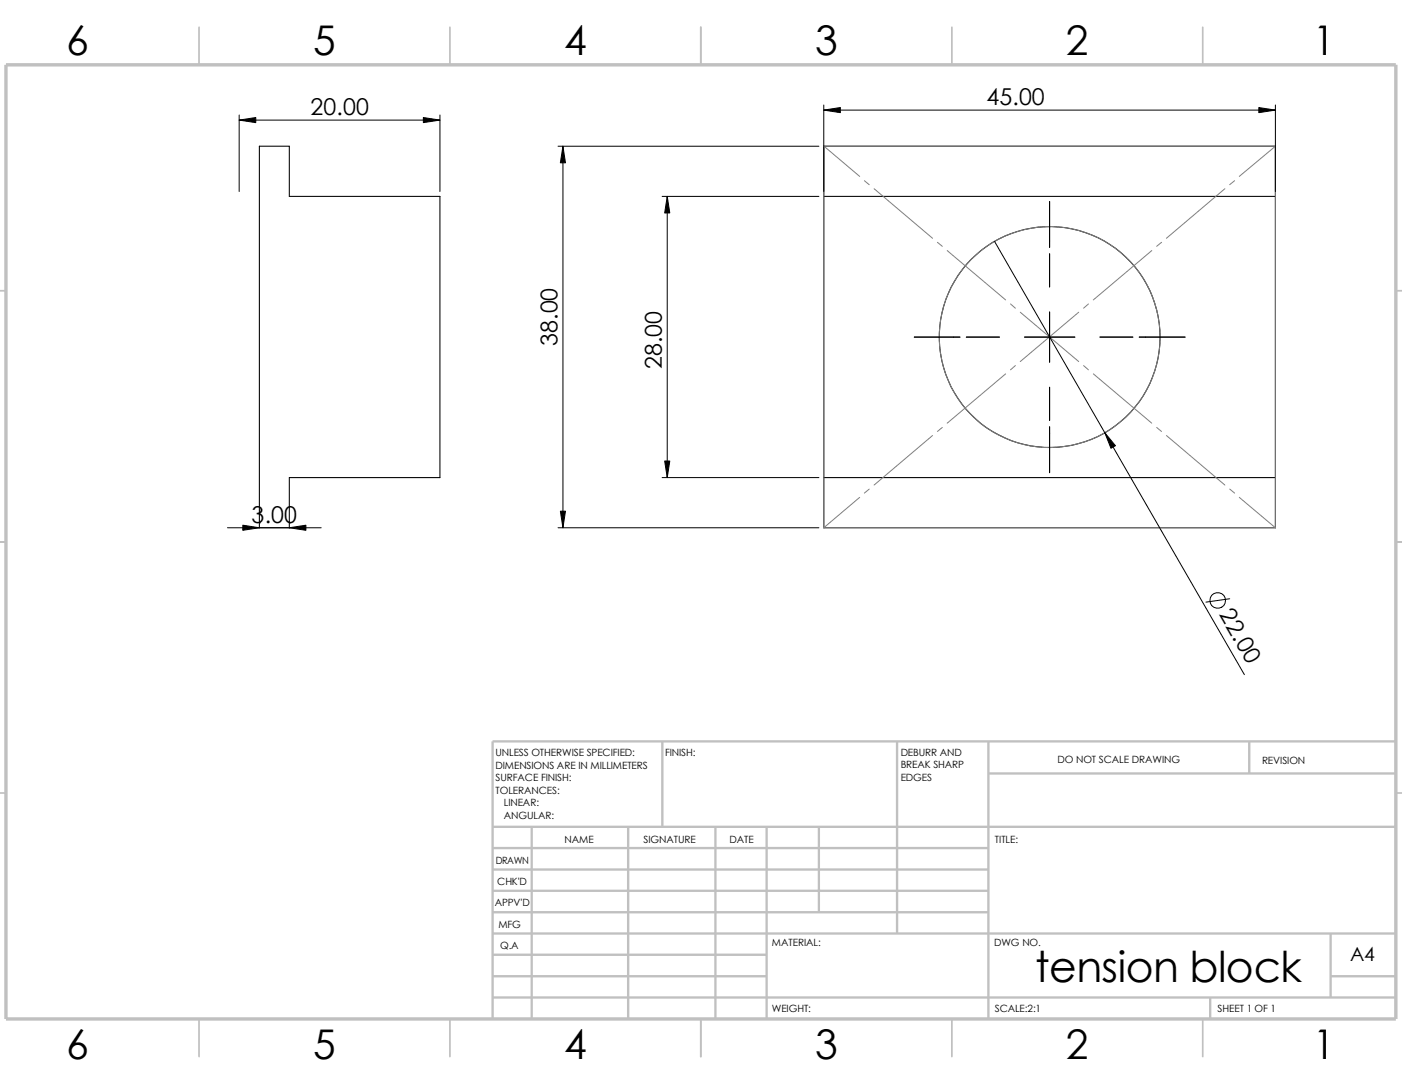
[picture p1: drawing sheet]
<svg xmlns="http://www.w3.org/2000/svg" width="279mm" height="216mm" viewBox="0 0 279 216" stroke-linecap="round" stroke-linejoin="round" font-family="sans-serif">
<g fill="none" stroke="#c0c0c0" stroke-width=".34">
<path d="M39.7 5.4v7.5M89.7 5.4v7.5M139.7 5.4v7.5M189.7 5.4v7.5M239.7 5.4v7.5M-.1 57.9h1.3M278.2 57.9h1.2M-.1 107.9h1.3M278.2 107.9h1.2M-.1 157.9h1.3M278.2 157.9h1.2M39.7 202.9v7.5"/>
<path d="M89.7 202.9v7.5M139.7 202.9v7.5M189.7 202.9v7.5M239.7 202.9v7.5"/>
</g>
<g fill="none" stroke="#c0c0c0" stroke-width=".47">
<path d="M132 147.7v17M178.8 147.7v38.2M197 147.7v55.2M197 154.1h81.2M249 147.7v6.4M278.2 147.7h-180v55.2M98.2 164.7h180M98.2 168.9h98.8M98.2 173.2h98.8M98.2 177.4h98.8M106 164.7v38.2M125.2 164.7v38.2"/>
<path d="M142.6 164.7v38.2M152.8 164.7v38.2M163.2 164.7v17M98.2 181.7h98.8M98.2 190.2h54.6M98.2 185.9h180M98.2 194.4h54.6M98.2 198.7h180M241.2 198.7v4.2M265.2 194.4h13M265.2 185.9v12.8"/>
</g>
<path d="M1.2 12.9h277v190h-277z" fill="none" stroke="#c0c0c0" stroke-width=".68" stroke-linecap="butt"/>
<g fill="none" stroke="#000" stroke-width=".21">
<path d="M51.7 29.1h6v10h30v56h-30v10h-6zM164.2 39.1h90M164.2 29.1h90v76h-90zM164.2 95.1h90"/>
<circle cx="209.2" cy="67.1" r="22"/>
</g>
<g fill="none" stroke="#808080" stroke-width=".2">
<path d="M164.2 29.1l7.1 6M172.3 36l.9 .8M174.2 37.6l11.6 9.9M244.1 37.6l-11.6 9.9M246 36l-.9 .8M254.2 29.1l-7.2 6M254.2 29.1h-90v76M254.2 29.1v76M186.8 48.3l1 .8M188.8 49.9l11.6 9.8M229.5 49.9l-11.6 9.8M231.5 48.3l-1 .8"/>
<path d="M200.4 74.5l-11.6 9.8M201.4 60.5l1 .9M202.4 72.8l-1 .9M203.3 62.2l11.7 9.8M209 67.1h.3M209 67l.3 .3M209.2 67v.3M209.3 67l-.3 .3M215 62.2l-11.7 9.8M215.9 72.8l1 .9M216.9 60.5l-1 .9M217.9 74.5l11.6 9.8"/>
<path d="M171.3 99.1l-7.1 6M173.2 97.4l-.9 .8M185.8 86.7l-11.6 9.9M187.8 85.1l-1 .8M230.5 85.1l1 .8M232.5 86.7l11.6 9.9M245.1 97.4l.9 .8M247 99.1l7.2 6M164.2 105.1h90"/>
<circle cx="209.2" cy="67.1" r="22"/>
</g>
<g fill="none" stroke="#000" stroke-width=".2">
<path d="M47.7 23.9h40M47.7 22.9v15.2M87.7 22.9v15.2M111.2 29.1h52M112.2 29.1v76M132 39.1h31.2M133 39.1v56M164.2 21.9h90M164.2 20.9v17.2M254.2 20.9v17.2M198.2 48.1l49.8 86.3M209.2 40.1v9.2"/>
<path d="M209.2 50.5v6.6M182.2 67.1h9.1M192.6 67.1h6.6M204.2 67.1h10M209.2 62.1v10M209.2 77.1v6.6M219.2 67.1h6.6M227 67.1h9.2M132 95.1h31.2M209.2 85v9.1M45.3 105.1h18.7M51.7 104.1h.1"/>
<path d="M57.7 104.1h.1M111.2 105.1h52M245.1 119.3l-4.8 .6"/>
<circle cx="242.7" cy="119.6" r="1.56"/>
</g>
<path d="M47.7 23.9l3.3-.5v1zM84.4 23.4l3.3 .5-3.3 .5zM112.2 29.1l.5 3.3h-1zM133 39.1l.5 3.3h-1zM164.2 21.9l3.3-.5v1zM250.9 21.4l3.3 .5-3.3 .5zM132.5 91.8h1l-.5 3.3zM220.2 86.2l2.1 2.6-.9 .5zM48.4 104.6l3.3 .5-3.3 .5zM57.7 105.1l3.3-.5v1zM111.7 101.8h1l-.5 3.3z" fill="#000" stroke="#000" stroke-width=".2"/>
<text font-size="8.5" x="206.3" y="195.7">tension block</text>
<g font-size="8.1">
<text x="13.2" y="10.9">6</text>
<text x="62.4" y="10.9">5</text>
<text x="112.4" y="10.9">4</text>
<text x="162.4" y="10.9">3</text>
<text x="212.4" y="10.9">2</text>
<text x="261.7" y="10.9">1</text>
<text x="13.2" y="210.9">6</text>
<text x="62.4" y="210.9">5</text>
<text x="112.4" y="210.9">4</text>
<text x="162.4" y="210.9">3</text>
<text x="212.4" y="210.9">2</text>
<text x="261.7" y="210.9">1</text>
</g>
<g font-size="4.6">
<text x="61.9" y="23">20.00</text>
<text x="196.6" y="21">45.00</text>
<text x="111.1" y="68.9" transform="rotate(-90 111.1 68.9)">38.00</text>
<text x="131.9" y="73.5" transform="rotate(-90 131.9 73.5)">28.00</text>
<text x="50.1" y="104.2">3.00</text>
<text x="242.9" y="122.3" transform="rotate(60 242.9 122.3)">22.00</text>
</g>
<text font-size="3.9" x="269.1" y="191.5">A4</text>
<g font-size="2">
<text x="98.8" y="150.6">UNLESS OTHERWISE SPECIFIED:</text>
<text x="98.8" y="153.1">DIMENSIONS ARE IN MILLIMETERS</text>
<text x="98.8" y="155.6">SURFACE FINISH:</text>
<text x="132.5" y="150.6">FINISH:</text>
<text x="179.5" y="155.5">EDGES</text>
<text x="179.5" y="150.5">DEBURR AND</text>
<text x="179.5" y="153">BREAK SHARP</text>
<text x="210.8" y="151.9">DO NOT SCALE DRAWING</text>
<text x="251.5" y="152.1">REVISION</text>
<text x="98.8" y="158.1">TOLERANCES:</text>
<text x="100.4" y="160.6">LINEAR:</text>
<text x="100.4" y="163.1">ANGULAR:</text>
<text x="112.5" y="168">NAME</text>
<text x="128.2" y="167.9">SIGNATURE</text>
<text x="145.4" y="167.9">DATE</text>
<text x="198.3" y="167.9">TITLE:</text>
<text x="98.8" y="172.1">DRAWN</text>
<text x="99.1" y="176.3">CHK'D</text>
<text x="98.6" y="180.4">APPV'D</text>
<text x="99.3" y="184.8">MFG</text>
<text x="99.7" y="189">Q.A</text>
<text x="153.8" y="188.5">MATERIAL:</text>
<text x="198.1" y="188.5">DWG NO.</text>
<text x="153.8" y="201.5">WEIGHT:</text>
<text x="198.2" y="201.6">SCALE:2:1</text>
<text x="242.7" y="201.6">SHEET 1 OF 1</text>
</g>
</svg>
